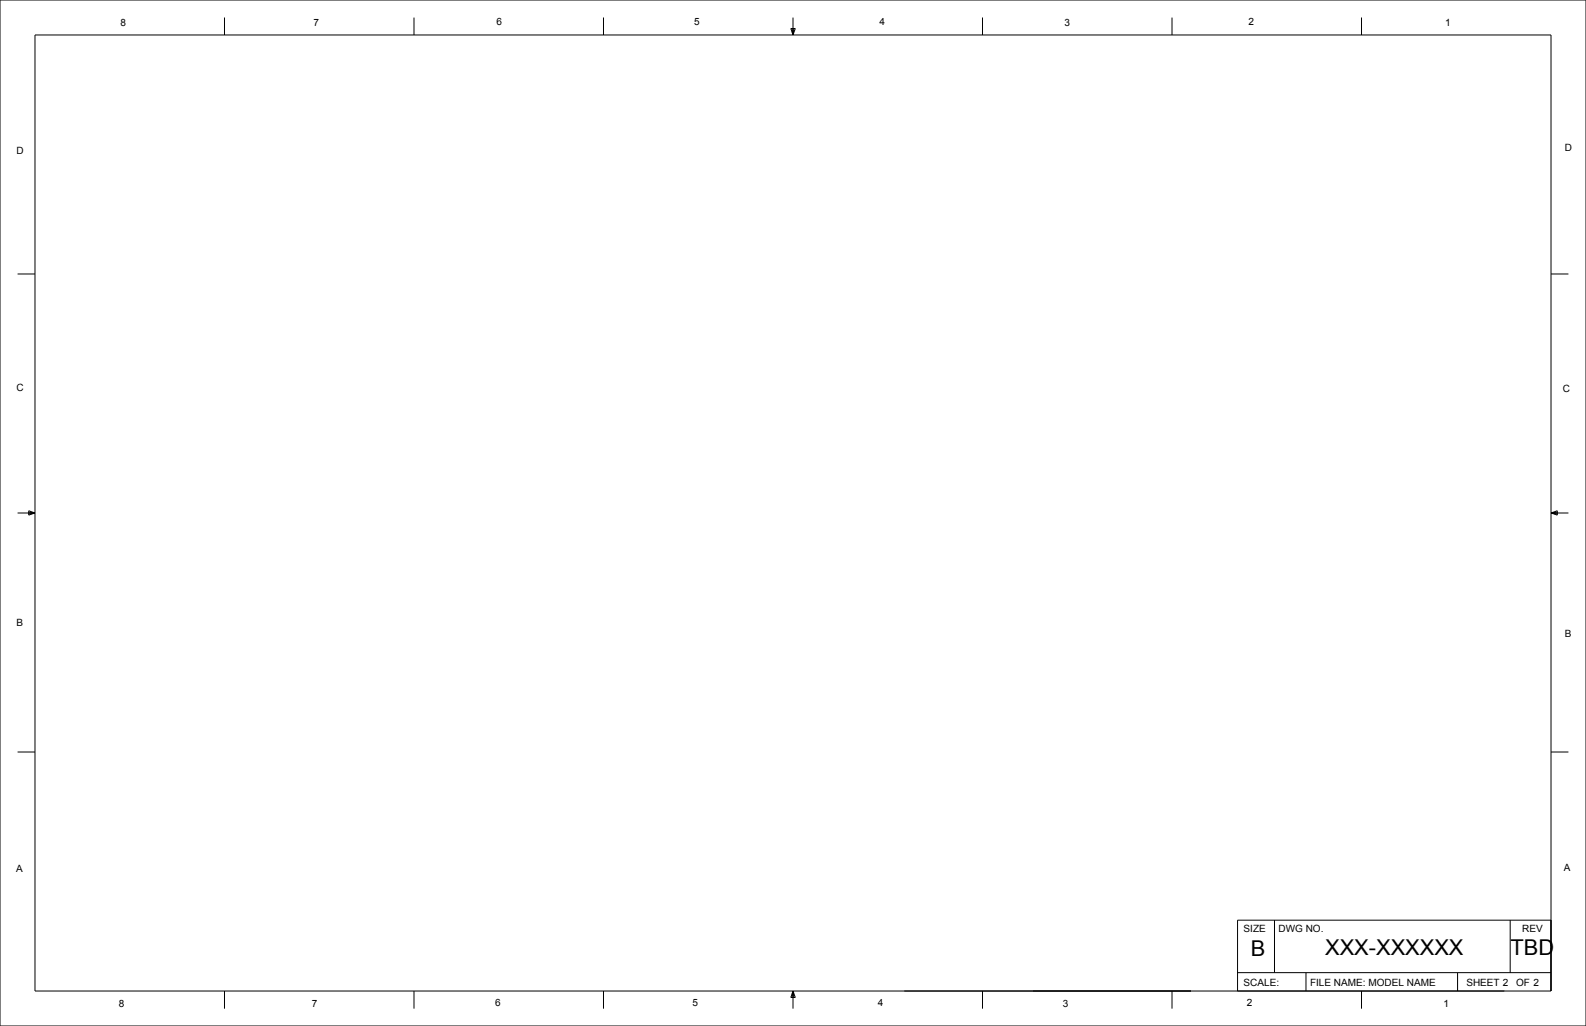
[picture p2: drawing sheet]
<svg xmlns="http://www.w3.org/2000/svg" width="432mm" height="279mm" viewBox="0 0 432 279" stroke-linecap="round" stroke-linejoin="round" font-family="sans-serif">
<g fill="none" stroke="#000" stroke-width=".27">
<path d="M0 0h431.8v279.4h-431.8zM9.5 9.5h412.8v260.4h-412.8zM61.1 4.8v4.7M112.7 4.8v4.7M164.3 4.8v4.7M215.3 7.8h1.2l-.6 1.7zM215.6 7.8l.3 1.7M215.9 4.8v4.7M216.1 7.8l-.2 1.7M267.5 4.8v4.7M319.1 4.8v4.7M370.7 4.8v4.7"/>
<path d="M4.8 74.6h4.7M422.3 74.6h4.7M4.8 139.7h4.7M7.8 139.1l1.7 .6-1.7 .6zM7.8 139.5l1.7 .2M9.5 139.7l-1.7 .3M422.3 139.7h4.7M422.3 139.7l1.7 .3M422.3 139.7l1.7-.6v1.2zM424 139.5l-1.7 .2M4.8 204.8h4.7M422.3 204.8h4.7"/>
<path d="M347 250.6v14.3M411.2 250.6v14.3M422.3 250.6h-85.4v19.3M61.1 269.9v4.8M112.7 269.9v4.8M164.3 269.9v4.8M215.9 269.9l.6 1.7h-1.2zM215.9 269.9l.2 1.7M215.9 269.9v4.8M215.9 269.9l-.3 1.7M267.5 269.9v4.8M319.1 269.9v4.8"/>
<path d="M336.9 264.9h85.4M355.6 264.9v5M370.7 269.9v4.8M396.8 264.9v5"/>
</g>
<g font-size="5.9">
<text x="340.6" y="260.4">B</text>
<text x="360.8" y="260">XXX-XXXXXX</text>
<text x="411.2" y="260">TBD</text>
</g>
<g font-size="2.7">
<text x="32.8" y="7">8</text>
<text x="85.4" y="7.1">7</text>
<text x="135.2" y="6.8">6</text>
<text x="189" y="6.8">5</text>
<text x="239.4" y="6.9">4</text>
<text x="289.8" y="7">3</text>
<text x="339.9" y="6.9">2</text>
<text x="393.5" y="7">1</text>
<text x="4.5" y="41.9">D</text>
<text x="426" y="41.2">D</text>
<text x="4.5" y="106.6">C</text>
<text x="425.5" y="106.9">C</text>
<text x="4.4" y="170.5">B</text>
<text x="426" y="173.6">B</text>
<text x="4.4" y="237.5">A</text>
<text x="425.8" y="237.2">A</text>
<text x="338.6" y="253.9">SIZE</text>
<text x="348.1" y="253.8">DWG NO.</text>
<text x="414.5" y="253.8">REV</text>
<text x="338.6" y="268.4">SCALE:</text>
<text x="356.7" y="268.4">FILE NAME: MODEL NAME</text>
<text x="399.2" y="268.4">SHEET 2</text>
<text x="412.8" y="268.4">OF 2</text>
<text x="32.4" y="274.2">8</text>
<text x="84.9" y="274.2">7</text>
<text x="134.8" y="274">6</text>
<text x="188.5" y="274">5</text>
<text x="239" y="274.1">4</text>
<text x="289.4" y="274.2">3</text>
<text x="339.5" y="274.1">2</text>
<text x="393" y="274.2">1</text>
</g>
</svg>
